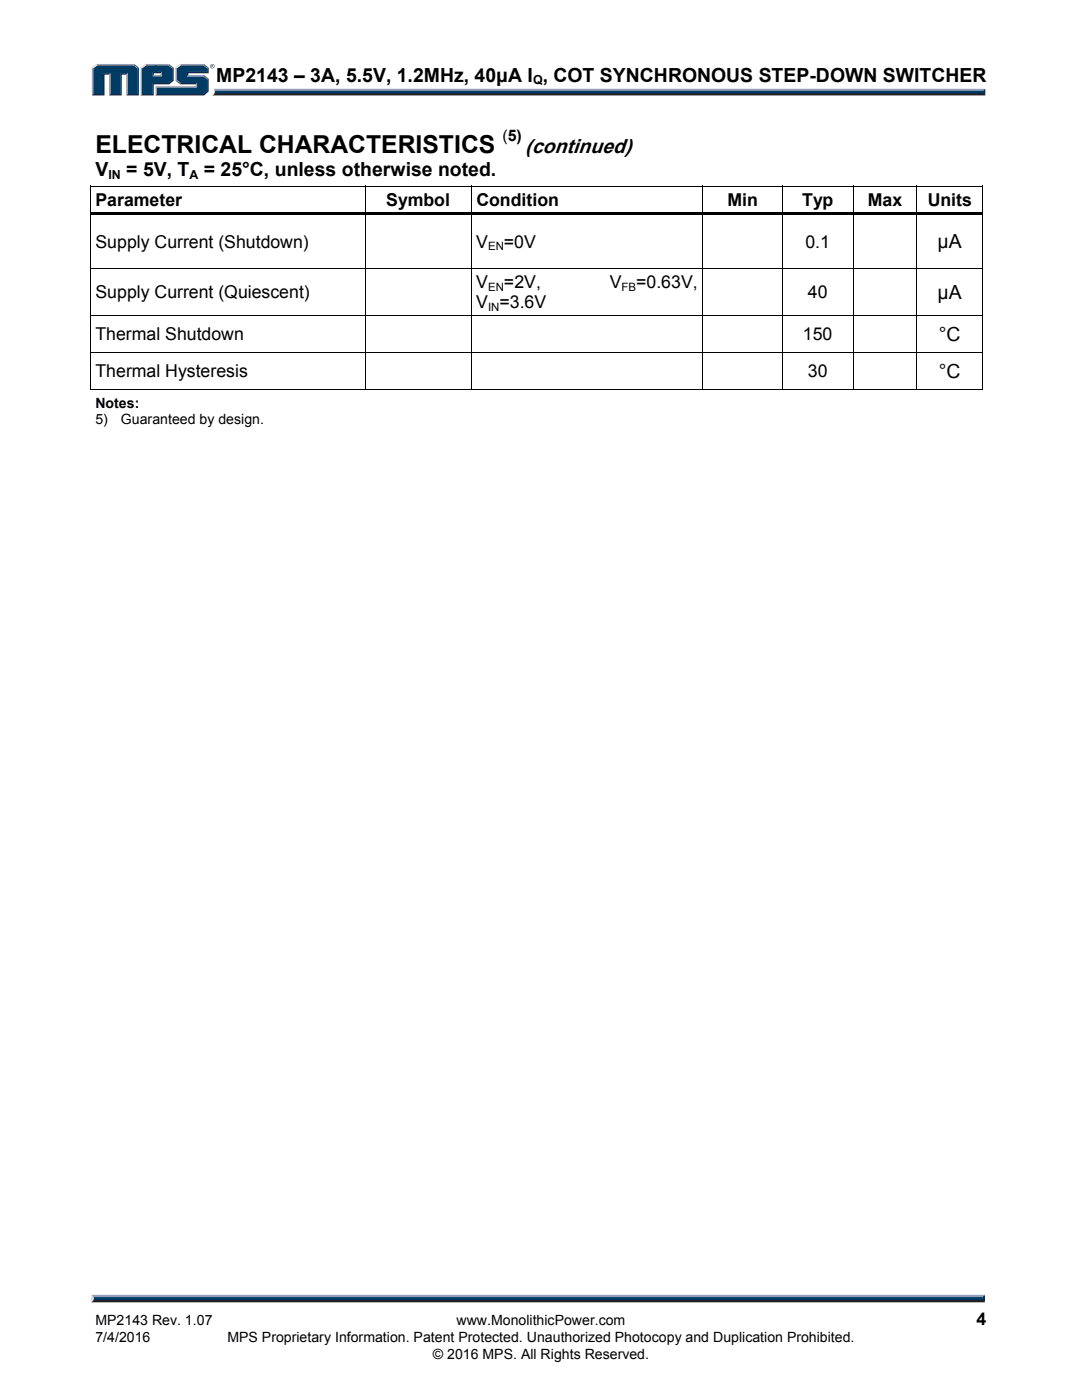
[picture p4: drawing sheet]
<svg xmlns="http://www.w3.org/2000/svg" width="216mm" height="279mm" viewBox="0 0 216 279" stroke-linecap="round" stroke-linejoin="round" font-family="sans-serif">
<path d="M42.7 17.7h153.9l-.4 .7h-153.4z" fill="#94a0b9"/>
<path d="M42.8 18.4h153.4l.4 .6h-154.3l.4-.2z" fill="#231f20"/>
<path d="M196.2 18.1l.4-.4v1.3l-.4-.4z" fill="#001339"/>
<path d="M42.9 18.1h153.3v.5h-153.4z" fill="#003b63"/>
<path d="M42.7 17.7l.2 .5a.79 .79 0 0 1-.6 .8h.1a1.24 1.24 0 0 0 .3-1.3z" fill="#dcddde"/>
<path d="M30.4 15.2l.3-.2h1.3l.3 .2z" fill="#94a0b9"/>
<g fill="#003b63">
<path d="M18.6 13.6l.8-.6h7.2l.8 .6v5.2h-2v-4.2h-1.4v4.2h-2v-4.2h-1.4v4.2h-2z"/>
<path d="M28.3 13.6l.8-.6h2.2v1.4h-.9v.8h1.9v-.8h-1.3v-1.4h2.6l.8 .6v2.3l-.8 .7h-3.2v2.2h-2.1z"/>
<path d="M31.3 17.5h8v-.9h-3.2l-.9-.7v-2.3l.9-.6h4.4l.9 .6v.8h-4.1v.8h3.2l.9 .7v2.2l-.9 .7h-9.2z"/>
</g>
<path d="M35.9 12.9h4.8" fill="none" stroke="#94a0b9" stroke-width=".27"/>
<path d="M35 13.5l.9-.7 .2 .2-.8 .6z" fill="#dcddde"/>
<path d="M35.1 13.5v2.6" fill="none" stroke="#94a0b9" stroke-width=".27"/>
<path d="M35 16.1l.3-.2 .8 .7-.2 .2z" fill="#547194"/>
<path d="M35.9 16.7h3.4" fill="none" stroke="#001339" stroke-width=".27"/>
<g fill="#94a0b9">
<path d="M31 17.2h8.1v-.4l.2-.2v.9h-8z"/>
<path d="M31 17.2l.3 .3v1.3l-.3 .2z"/>
</g>
<path d="M37.3 14.4h4.1v-.8l.2-.1v1.1h-4v.4l-.3 .2z" fill="#001339"/>
<path d="M37.3 15.1h3.4" fill="none" stroke="#94a0b9" stroke-width=".27"/>
<path d="M40.7 15l.9 .7-.2 .2-.9-.7z" fill="#547194"/>
<g fill="#001339">
<path d="M31 19l.3-.2h9.2l.9-.7v-2.2l.2-.2v2.5l-.9 .8z"/>
<path d="M30.4 16.6h3.2l.8-.7v-2.3l.2-.1v2.6l-.9 .7h-3v2.2h-2.6l.2-.2h2.1z"/>
</g>
<path d="M33.7 12.8l.9 .7-.2 .1-.8-.6z" fill="#547194"/>
<path d="M29 12.9h4.7" fill="none" stroke="#94a0b9" stroke-width=".27"/>
<path d="M28.1 13.5l.9-.7 .1 .2-.8 .6z" fill="#dcddde"/>
<path d="M28.2 13.5v5.5" fill="none" stroke="#94a0b9" stroke-width=".27"/>
<path d="M32 14.6l.3-.2v.8l-.3-.2z" fill="#94a0b9"/>
<g fill="#001339">
<path d="M30.4 14.4h1.9l-.3 .2h-1.3v.4l-.3 .2z"/>
<path d="M27.4 13.6l.3-.1v5.5h-2.5l.2-.2h2z"/>
</g>
<path d="M26.8 12.8l.9 .7-.3 .1-.8-.6z" fill="#547194"/>
<path d="M19.2 12.9h7.6" fill="none" stroke="#94a0b9" stroke-width=".27"/>
<path d="M18.3 13.5l.9-.7 .2 .2-.8 .6z" fill="#dcddde"/>
<path d="M18.5 13.5v5.5" fill="none" stroke="#94a0b9" stroke-width=".27"/>
<path d="M20.6 14.6h1.4l-.2 .3h-.9v4.1h-2.6l.3-.2h2z" fill="#001339"/>
<path d="M21.9 14.6v4.4" fill="none" stroke="#94a0b9" stroke-width=".27"/>
<path d="M24 14.6h1.4l-.2 .3h-.9v4.1h-2.5l.2-.2h2z" fill="#001339"/>
<path d="M25.3 14.6v4.4" fill="none" stroke="#94a0b9" stroke-width=".27"/>
<path d="M40.7 12.8l.9 .7-.2 .1-.9-.6z" fill="#547194"/>
<g fill="#231f20">
<path d="M18.7 259.2h177.4l.4 .7h-178.3z"/>
<path d="M41.9 13.2a.45 .45 0 0 1 .9 0 .45 .45 0 0 1-.9 0zM42 13.2a.37 .37 0 0 0 .7 0 .37 .37 0 0 0-.7 0zM42.2 13h.3l.1 .5-.3-.3-.1 .3zM42.3 13v.2h.1z"/>
</g>
<path d="M18.3 258.4h178.2l-.4 .8h-177.4z" fill="#94a0b9"/>
<path d="M196.5 258.4v1.5l-.4-.4v-.6z" fill="#001339"/>
<path d="M18.7 258.9h177.4v.6h-177.4z" fill="#003b63"/>
<path d="M18.2 258.4l.5 .5v.5l-.5 .5z" fill="#dcddde"/>
<g fill="#000">
<path d="M17.9 37.1h.2v.7h-.2zM72.8 37.1h.1v.7h-.1zM93.9 37.1h.2v.7h-.2zM140.2 37.1h.1v.7h-.1zM156 37.1h.2v.7h-.2zM170.2 37.1h.1v.7h-.1zM182.9 37.1h.1v.7h-.1zM196 37.1h.2v.7h-.2zM196 37.1h.2v.1h-.2zM17.9 42.3h.2v1h-.2zM17.9 53.5h.2v.7h-.2zM18.1 42.3h54.7v.5h-54.7z"/>
<path d="M72.8 42.8h.1v.5h-.1zM72.8 42.3h21.1v.5h-21.1zM72.8 53.5h.1v.7h-.1zM93.9 42.8h.2v.5h-.2zM93.9 42.3h46.3v.5h-46.3zM93.9 53.5h.2v.7h-.2zM140.2 42.8h.1v.5h-.1zM140.2 42.3h15.8v.5h-15.8zM140.2 53.5h.1v.7h-.1zM156 42.8h.2v.5h-.2zM156 42.3h14.2v.5h-14.2zM156 53.5h.2v.7h-.2z"/>
<path d="M170.2 42.8h.1v.5h-.1zM170.2 42.3h12.7v.5h-12.7zM170.2 53.5h.1v.7h-.1zM182.9 42.8h.1v.5h-.1zM182.9 42.3h13.1v.5h-13.1zM182.9 53.5h.1v.7h-.1zM196 42.3h.2v1h-.2zM196 53.5h.2v.7h-.2zM17.9 62.8h.2v.7h-.2zM17.9 70.2h.2v.7h-.2zM72.8 62.8h.1v.7h-.1zM72.8 70.2h.1v.7h-.1z"/>
<path d="M93.9 62.8h.2v.7h-.2zM93.9 70.2h.2v.7h-.2zM140.2 62.8h.1v.7h-.1zM140.2 70.2h.1v.7h-.1zM156 62.8h.2v.7h-.2zM156 70.2h.2v.7h-.2zM170.2 62.8h.1v.7h-.1zM170.2 70.2h.1v.7h-.1zM182.9 62.8h.1v.7h-.1zM182.9 70.2h.1v.7h-.1zM196 62.8h.2v.7h-.2zM196 70.2h.2v.7h-.2z"/>
<path d="M196 77.6h.2v.2h-.2z"/>
</g>
<g fill="none" stroke="#000" stroke-width=".2">
<path d="M17.9 37.1h54.9M18 37.8v4.5M72.9 37.8v4.5M72.9 37.1h21M94 37.8v4.5M94.1 37.1h46.1M140.3 37.8v4.5M140.3 37.1h15.7M156.1 37.8v4.5M156.2 37.1h14M170.2 37.8v4.5M170.3 37.1h12.6"/>
<path d="M182.9 37.8v4.5M183 37.1h13M196.1 37.8v4.5M18 43.3v10.2M18 54.2v8.6M18.1 53.6h54.7M72.9 43.3v10.2M72.9 54.2v8.6M72.9 53.6h21M94 43.3v10.2M94 54.2v8.6M94.1 53.6h46.1"/>
<path d="M140.3 43.3v10.2M140.3 54.2v8.6M140.3 53.6h15.7M156.1 43.3v10.2M156.1 54.2v8.6M156.2 53.6h14M170.2 43.3v10.2M170.2 54.2v8.6M170.3 53.6h12.6M182.9 43.3v10.2M182.9 54.2v8.6M183 53.6h13"/>
<path d="M196.1 43.3v10.2M196.1 54.2v8.6M17.9 77.7h54.9M18 63.5v6.7M18 70.9v6.9M18.1 62.9h54.7M18.1 70.3h54.7M72.9 63.5v6.7M72.9 70.9v6.9M72.9 62.9h21M72.9 70.3h21M72.9 77.7h21"/>
<path d="M94 63.5v6.7M94 70.9v6.9M94.1 62.9h46.1M94.1 70.3h46.1M94.1 77.7h46.1M140.3 63.5v6.7M140.3 70.9v6.9M140.3 62.9h15.7M140.3 70.3h15.7M140.3 77.7h15.7M156.1 63.5v6.7M156.1 70.9v6.9"/>
<path d="M156.2 62.9h14M156.2 70.3h14M156.2 77.7h14M170.2 63.5v6.7M170.2 70.9v6.9M170.3 62.9h12.6M170.3 70.3h12.6M170.3 77.7h12.6M182.9 63.5v6.7M182.9 70.9v6.9M183 62.9h13M183 70.3h13"/>
<path d="M183 77.7h13M196.1 63.5v6.7M196.1 70.9v6.9"/>
</g>
<text font-size="4.9" x="19" y="30.5">ELECTRICAL CHARACTERISTICS</text>
<text font-size="4.1" x="104.8" y="30.5">(continued)</text>
<g font-size="3.9">
<text x="43.2" y="16.3">MP2143 – 3A, 5.5V, 1.2MHz, 40μA I , COT SYNCHRONOUS STEP-DOWN SWITCHER</text>
<text x="19" y="35.2">V</text>
<text x="25.2" y="35.2">= 5V, T</text>
<text x="40.7" y="35.2">= 25°C, unless otherwise noted.</text>
<text x="187.1" y="49.6">μA</text>
<text x="187.1" y="59.6">μA</text>
<text x="187.3" y="68">°C</text>
<text x="187.3" y="75.4">°C</text>
</g>
<g font-size="3.5">
<text x="19" y="41">Parameter</text>
<text x="77.1" y="41">Symbol</text>
<text x="95.1" y="41">Condition</text>
<text x="145.2" y="41">Min</text>
<text x="160.1" y="41">Typ</text>
<text x="173.2" y="41">Max</text>
<text x="185.1" y="41">Units</text>
<text x="19" y="49.4">Supply Current (Shutdown)</text>
<text x="95" y="49.4">V</text>
<text x="100.6" y="49.4">=0V</text>
<text x="160.7" y="49.4">0.1</text>
<text x="19" y="59.5">Supply Current (Quiescent)</text>
<text x="95" y="57.5">V</text>
<text x="100.6" y="57.5">=2V,</text>
<text x="121.7" y="57.5">V</text>
<text x="126.9" y="57.5">=0.63V,</text>
<text x="161.2" y="59.5">40</text>
<text x="95" y="61.6">V =3.6V</text>
<text x="19" y="67.8">Thermal Shutdown</text>
<text x="160.2" y="67.8">150</text>
<text x="19" y="75.2">Thermal Hysteresis</text>
<text x="161.2" y="75.2">30</text>
<text x="194.9" y="264.5">4</text>
</g>
<text font-size="3.2" x="100.2" y="28.2">(5)</text>
<g font-size="2.8">
<text x="19" y="81.4">Notes:</text>
<text x="19" y="84.7">5)</text>
<text x="24.1" y="84.7">Guaranteed by design.</text>
<text x="19" y="267.9">7/4/2016</text>
<text x="19" y="264.5">MP2143 Rev. 1.07</text>
<text x="45.4" y="267.9">MPS Proprietary Information. Patent Protected. Unauthorized Photocopy and Duplication Prohibited.</text>
<text x="91.1" y="264.5">www.MonolithicPower.com</text>
<text x="86.4" y="271.1">© 2016 MPS. All Rights Reserved.</text>
</g>
<g font-size="2.5">
<text x="106.4" y="16.8">Q</text>
<text x="21.6" y="35.7">IN</text>
<text x="37.8" y="35.7">A</text>
</g>
<g font-size="2.3">
<text x="97.4" y="49.9">EN</text>
<text x="97.4" y="58">EN</text>
<text x="124" y="58">FB</text>
<text x="97.4" y="62.1">IN</text>
</g>
</svg>
